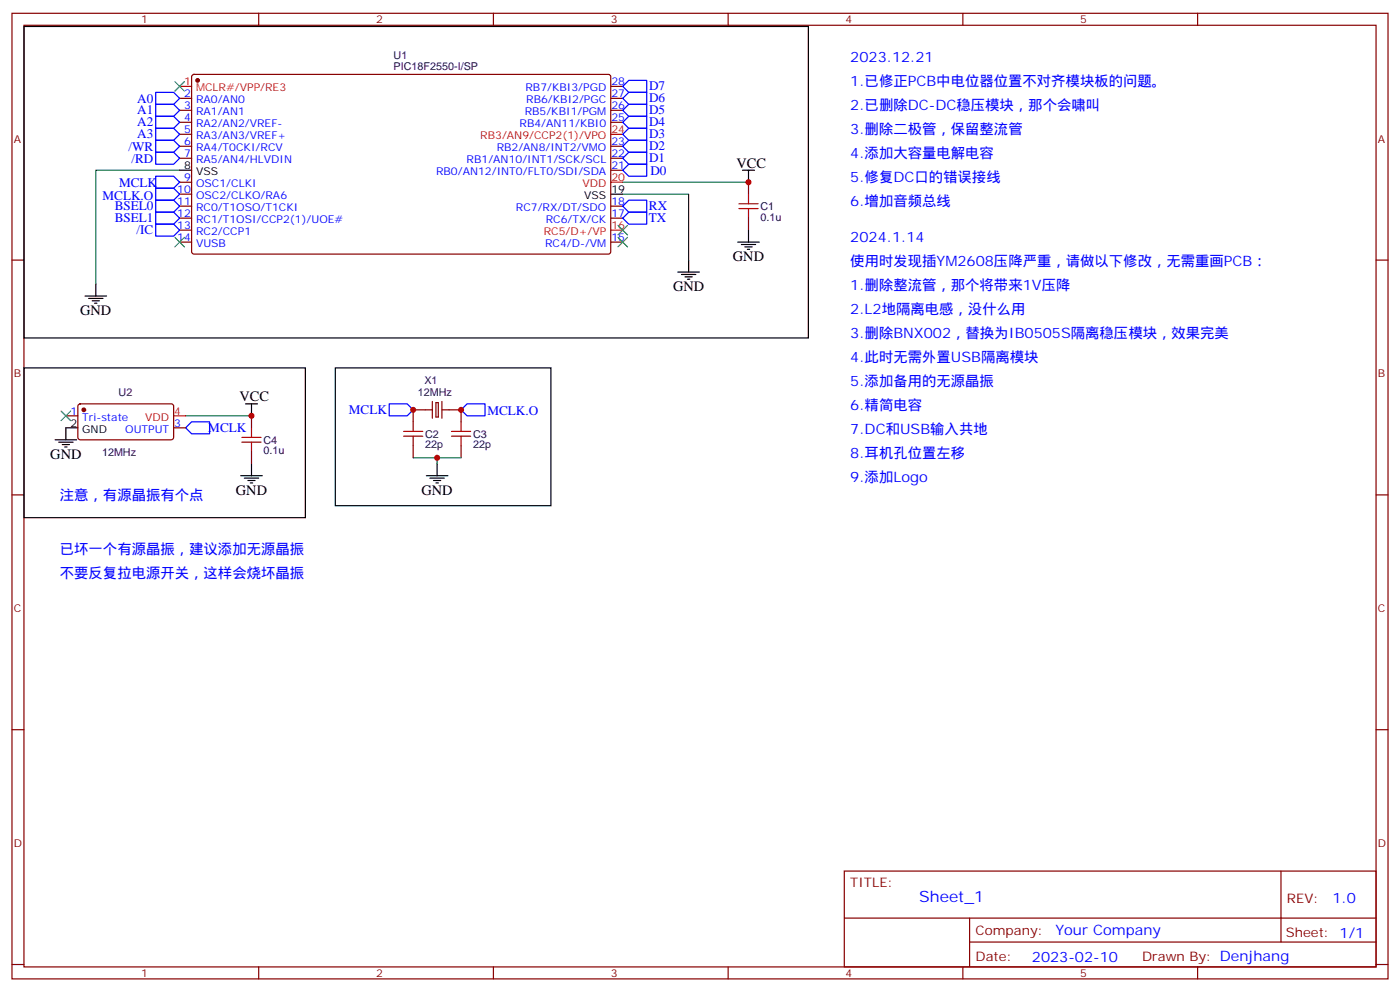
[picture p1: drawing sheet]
<svg xmlns="http://www.w3.org/2000/svg" width="412mm" height="292mm" viewBox="0 0 412 292" stroke-linecap="round" stroke-linejoin="round" font-family="sans-serif">
<g fill="none" stroke="#870000" stroke-width=".35">
<path d="M3.5 3.9h405.4v284.4h-405.4zM7.1 7.4h398.2v277.3h-398.2zM76.2 3.9v3.5M145.3 3.9v3.5M214.5 3.9v3.5M283.6 3.9v3.5M352.8 3.9v3.5M52.9 29h3.5M52.9 32.5h3.5M52.9 36h3.5M52.9 39.5h3.5M56.7 22.1l.4-.2 122.4 .1 .4 .6v51.8l-.7 .4h-122.3l-.5-.7v-51.5z"/>
<path d="M179.9 25.4h3.5M179.9 29h3.5M179.9 32.5h3.5M179.9 36h3.5M52.9 43.1h3.5M52.9 46.6h3.5M52.9 57.2h3.5M52.9 53.7h3.5M179.9 43.1h3.5M179.9 46.6h3.5M179.9 50.1h3.5M220.5 53.7v3.5"/>
<path d="M3.5 76.6h3.6M52.9 60.7h3.5M52.9 64.2h3.5M52.9 71.3h3.5M52.9 67.8h3.5M179.9 60.7h3.5M179.9 64.2h3.5M179.9 71.3h3.5M220.5 64.2v3.6M405.3 76.6h3.6M23.2 119.1l.4-.2 27.1 .1 .5 .6-.1 9.5-.7 .4-27-.1-.5-.6v-9.2zM127.4 118.2v5"/>
<path d="M128.4 118.6h.7v4.2h-.7zM130.2 118.2v5M19.4 122.4h3.5M51.2 126h3.5M74.1 122.4v3.6M74.1 133v3.6M121.7 131.3v3.5M127.4 120.7h-5.7v3.5M130.2 120.7h5.6v3.5M135.8 131.3v3.5M3.5 145.7h3.6M405.3 145.7h3.6"/>
<path d="M3.5 214.9h3.6M405.3 214.9h3.6M248.7 256.5h156.6v28.2h-156.6zM377.3 256.5v20.9M248.7 270.4h156.5M285.6 277.4h119.6M285.6 270.4v14.1M3.5 284h3.6M76.2 284.7v3.6M145.3 284.7v3.6M214.5 284.7v3.6M283.6 284.7v3.6"/>
<path d="M352.8 284.7v3.6M405.3 284h3.6"/>
</g>
<path d="M52.9 25.4h3.5M179.9 39.5h3.5M179.9 53.7h3.5M179.9 67.8h3.5M51.2 122.4h3.5" fill="none" stroke="#f00" stroke-width=".35"/>
<g fill="none" stroke="#000" stroke-width=".35">
<path d="M7.1 7.8h231v91.7h-231zM52.9 50.1h3.5M179.9 57.2h3.5M218.7 50.1h3.5M220.5 50.1v3.6M202.8 76.6v3.5M217.3 71.3h6.4M218.4 72h4.2M219.4 72.7h2.1M220.1 73.4h.7M220.5 67.8v3.5M25 87.2h6.4"/>
<path d="M26.1 87.9h4.2M27.2 88.6h2.1M27.9 89.3h.7M28.2 83.6v3.6M199.7 80.1h6.3M200.7 80.8h4.3M201.8 81.5h2.1M202.5 82.2h.7M7.1 108.3h82.9v44.1h-82.9zM72.3 118.9h3.5M74.1 118.9v3.5M98.8 108.3h63.5v40.6h-63.5z"/>
<path d="M16.2 129.5h6.4M17.3 130.2h4.2M18.3 130.9h2.2M19 131.6h.8M22.9 126h-3.5v3.5M74.1 136.6v3.5M128.8 136.6v3.5M70.9 140.1h6.4M72 140.8h4.2M73 141.5h2.1M73.7 142.2h.7M125.6 140.1h6.3"/>
<path d="M126.6 140.8h4.3M127.7 141.5h2.1M128.4 142.2h.7"/>
</g>
<g fill="#870000" stroke="#870000" stroke-width=".35">
<circle cx="58.2" cy="23.7" r=".53"/>
<circle cx="24.7" cy="120.7" r=".53"/>
</g>
<path d="M51.5 24l2.8 2.8M54.3 24l-2.8 2.8M51.5 69.9l2.8 2.8M54.3 69.9l-2.8 2.8M182 69.9l2.9 2.8M182 66.4l2.9 2.8M184.9 69.9l-2.9 2.8M184.9 66.4l-2.9 2.8M18 121l2.8 2.9M20.8 121l-2.8 2.9" fill="none" stroke="#3c3" stroke-width=".35"/>
<g fill="none" stroke="#00f" stroke-width=".35">
<path d="M45.9 27.2h5.3l1.7 1.8-1.7 1.7h-5.3zM45.9 30.7h5.3l1.7 1.8-1.7 1.8h-5.3zM45.9 34.3h5.3l1.7 1.7-1.7 1.8h-5.3zM45.9 37.8h5.3l1.7 1.7-1.7 1.8h-5.3zM183.4 32.5l1.8-1.8h5.3v3.6h-5.3zM183.4 29l1.8-1.8h5.3v3.5h-5.3zM183.4 25.4l1.8-1.7h5.3v3.5h-5.3zM185.2 37.8h5.3v3.5h-5.3l-1.8-1.8zM185.2 34.3h5.3v3.5h-5.3l-1.8-1.8zM45.9 41.3h5.3l1.7 1.8-1.7 1.7h-5.3zM45.9 44.8h5.3l1.7 1.8-1.7 1.8h-5.3zM45.9 58.9h5.3l1.7 1.8-1.7 1.8h-5.3z"/>
<path d="M45.9 51.9h5.3l1.7 1.8-1.7 1.7h-5.3zM45.9 55.4h5.3l1.7 1.8-1.7 1.7h-5.3zM185.2 48.4h5.3v3.5h-5.3l-1.8-1.8zM185.2 44.8h5.3v3.6h-5.3l-1.8-1.8zM185.2 41.3h5.3v3.5h-5.3l-1.8-1.7zM45.9 62.5h5.3l1.7 1.7-1.7 1.8h-5.3zM45.9 66h5.3l1.7 1.8-1.7 1.7h-5.3zM183.4 60.7l1.8-1.8h5.3v3.6h-5.3zM185.2 62.5h5.3v3.5h-5.3l-1.8-1.8zM114.7 118.9h5.2l1.8 1.8-1.8 1.7h-5.2zM54.7 126l1.7-1.8h5.3v3.5h-5.3zM135.8 120.7l1.8-1.8h5.3v3.5h-5.3z"/>
</g>
<path d="M52.9 50.1h-24.7v33.5M183.4 57.2h19.4v19.4M183.4 53.7h37.1M54.7 122.4h19.4M121.7 134.8h7.1v1.8M128.8 134.8h7" fill="none" stroke="#008700" stroke-width=".35"/>
<g fill="none" stroke="#a10000" stroke-width=".35">
<path d="M220.5 57.2v2.8M217.7 60h5.6M217.7 61.4h5.6M220.5 61.4v2.8M71.3 128.8h5.6M71.3 130.2h5.6M74.1 126v2.8M74.1 130.2v2.8M118.9 128.4h5.6M118.9 127h5.6M121.7 124.2v2.8M121.7 128.4v2.9"/>
<path d="M133 128.4h5.6M133 127h5.6M135.8 124.2v2.8M135.8 128.4v2.9"/>
</g>
<g fill="#c00">
<circle cx="220.5" cy="53.7" r=".88"/>
<circle cx="74.1" cy="122.4" r=".88"/>
<circle cx="128.8" cy="134.8" r=".88"/>
<circle cx="121.7" cy="120.7" r=".88"/>
<circle cx="135.8" cy="120.7" r=".88"/>
</g>
<text font-size="4.6" fill="#00f" x="270.8" y="265.5">Sheet_1</text>
<g font-size="4.2" fill="#00f">
<text x="250.5" y="18.4">2023.12.21</text>
<text x="250.5" y="25.4">1.已修正PCB中电位器位置不对齐模块板的问题。</text>
<text x="250.5" y="32.5">2.已删除DC-DC稳压模块，那个会啸叫</text>
<text x="250.5" y="39.5">3.删除二极管，保留整流管</text>
<text x="250.5" y="46.6">4.添加大容量电解电容</text>
<text x="250.5" y="53.7">5.修复DC口的错误接线</text>
<text x="250.5" y="60.7">6.增加音频总线</text>
<text x="250.5" y="71.3">2024.1.14</text>
<text x="250.5" y="78.4">使用时发现插YM2608压降严重，请做以下修改，无需重画PCB：</text>
<text x="250.5" y="85.4">1.删除整流管，那个将带来1V压降</text>
<text x="250.5" y="92.5">2.L2地隔离电感，没什么用</text>
<text x="250.5" y="99.5">3.删除BNX002，替换为IB0505S隔离稳压模块，效果完美</text>
<text x="250.5" y="106.6">4.此时无需外置USB隔离模块</text>
<text x="250.5" y="113.6">5.添加备用的无源晶振</text>
<text x="250.5" y="120.7">6.精简电容</text>
<text x="250.5" y="127.7">7.DC和USB输入共地</text>
<text x="250.5" y="134.8">8.耳机孔位置左移</text>
<text x="250.5" y="141.9">9.添加Logo</text>
<text x="17.6" y="147.1">注意，有源晶振有个点</text>
<text x="17.6" y="163">已坏一个有源晶振，建议添加无源晶振</text>
<text x="17.6" y="170.1">不要反复拉电源开关，这样会烧坏晶振</text>
<text x="392.5" y="265.8">1.0</text>
<text x="310.9" y="275.3">Your Company</text>
<text x="304" y="283.1">2023-02-10</text>
</g>
<g font-size="4.2">
<text x="217" y="49.4">VCC</text>
<text x="215.9" y="76.9">GND</text>
<text x="198.3" y="85.8">GND</text>
<text x="23.6" y="92.8">GND</text>
<text x="70.6" y="118.2">VCC</text>
<text x="14.8" y="135.1">GND</text>
<text x="69.5" y="145.7">GND</text>
<text x="124.2" y="145.7">GND</text>
</g>
<g font-size="3.9" fill="#00f">
<text x="191.2" y="26.6">D7</text>
<text x="40.4" y="30.2">A0</text>
<text x="40.4" y="33.7">A1</text>
<text x="191.2" y="33.7">D5</text>
<text x="191.2" y="30.1">D6</text>
<text x="40.4" y="37.2">A2</text>
<text x="40.4" y="40.7">A3</text>
<text x="191.2" y="40.7">D3</text>
<text x="191.2" y="37.2">D4</text>
<text x="37.9" y="44.3">/WR</text>
<text x="38.7" y="47.9">/RD</text>
<text x="191.2" y="47.8">D1</text>
<text x="191.2" y="44.2">D2</text>
<text x="191.6" y="51.4">D0</text>
<text x="30.2" y="58.8">MCLK.O</text>
<text x="35.1" y="55">MCLK</text>
<text x="33.8" y="62">BSEL0</text>
<text x="33.8" y="65.5">BSEL1</text>
<text x="191.1" y="65.5">TX</text>
<text x="191.1" y="62">RX</text>
<text x="40.2" y="69">/IC</text>
<text x="102.8" y="121.9">MCLK</text>
<text x="143.6" y="122.3">MCLK.O</text>
<text x="61.4" y="127.3">MCLK</text>
</g>
<g font-size="3.9" fill="#800">
<text x="250.5" y="261.1">TITLE:</text>
<text x="379.1" y="265.8">REV:</text>
<text x="287.4" y="275.3">Company:</text>
<text x="378.7" y="275.9">Sheet: 1/1</text>
<text x="287.4" y="283">Date:</text>
<text x="336.4" y="283.1">Drawn By: Denjhang</text>
</g>
<g font-size="3.2" fill="#800">
<text x="41.6" y="6.9">1</text>
<text x="110.8" y="6.9">2</text>
<text x="179.9" y="6.9">3</text>
<text x="249.1" y="6.9">4</text>
<text x="318.2" y="6.9">5</text>
<text x="4.1" y="42">A</text>
<text x="405.9" y="42">A</text>
<text x="4.1" y="111.2">B</text>
<text x="405.9" y="111.2">B</text>
<text x="4.1" y="180.3">C</text>
<text x="405.9" y="180.3">C</text>
<text x="4.1" y="249.4">D</text>
<text x="405.9" y="249.4">D</text>
<text x="41.6" y="287.7">1</text>
<text x="110.8" y="287.7">2</text>
<text x="179.9" y="287.7">3</text>
<text x="249.1" y="287.7">4</text>
<text x="318.2" y="287.7">5</text>
</g>
<g font-size="3.2" fill="#000080">
<text x="116" y="17.4">U1</text>
<text x="116" y="20.7">PIC18F2550-I/SP</text>
<text x="224" y="65">0.1u</text>
<text x="224" y="61.8">C1</text>
<text x="125" y="113">X1</text>
<text x="34.9" y="116.5">U2</text>
<text x="123.1" y="116.5">12MHz</text>
<text x="77.6" y="130.6">C4</text>
<text x="125.2" y="128.9">C2</text>
<text x="139.3" y="128.9">C3</text>
<text x="30.1" y="134.2">12MHz</text>
<text x="77.6" y="133.8">0.1u</text>
<text x="125.2" y="132">22p</text>
<text x="139.3" y="132">22p</text>
</g>
<g font-size="3.2" fill="#00f">
<text x="54.3" y="28.6">2</text>
<text x="154.8" y="26.8">RB7/KBI3/PGD</text>
<text x="180.1" y="25.1">28</text>
<text x="180.1" y="28.6">27</text>
<text x="54.3" y="35.7">4</text>
<text x="54.3" y="32.1">3</text>
<text x="57.7" y="33.9">RA1/AN1</text>
<text x="57.7" y="30.4">RA0/AN0</text>
<text x="154.6" y="33.9">RB5/KBI1/PGM</text>
<text x="155" y="30.4">RB6/KBI2/PGC</text>
<text x="180.1" y="32.1">26</text>
<text x="180.1" y="35.7">25</text>
<text x="54.3" y="39.2">5</text>
<text x="57.7" y="41">RA3/AN3/VREF+</text>
<text x="57.7" y="37.4">RA2/AN2/VREF-</text>
<text x="153" y="37.4">RB4/AN11/KBI0</text>
<text x="54.3" y="46.2">7</text>
<text x="54.3" y="42.7">6</text>
<text x="57.7" y="44.5">RA4/T0CKI/RCV</text>
<text x="146.3" y="44.5">RB2/AN8/INT2/VMO</text>
<text x="180.1" y="42.7">23</text>
<text x="180.1" y="46.2">22</text>
<text x="54.3" y="53.3">9</text>
<text x="57.7" y="48">RA5/AN4/HLVDIN</text>
<text x="128.5" y="51.5">RB0/AN12/INT0/FLT0/SDI/SDA</text>
<text x="137.5" y="48">RB1/AN10/INT1/SCK/SCL</text>
<text x="180.1" y="49.8">21</text>
<text x="52.2" y="56.8">10</text>
<text x="57.7" y="58.6">OSC2/CLKO/RA6</text>
<text x="57.7" y="55.1">OSC1/CLKI</text>
<text x="52.2" y="63.9">12</text>
<text x="52.2" y="60.4">11</text>
<text x="57.7" y="65.7">RC1/T1OSI/CCP2(1)/UOE#</text>
<text x="57.7" y="62.1">RC0/T1OSO/T1CKI</text>
<text x="152" y="62.1">RC7/RX/DT/SDO</text>
<text x="160.7" y="65.7">RC6/TX/CK</text>
<text x="180.1" y="60.4">18</text>
<text x="180.1" y="63.9">17</text>
<text x="52.2" y="70.9">14</text>
<text x="52.2" y="67.4">13</text>
<text x="57.7" y="69.2">RC2/CCP1</text>
<text x="180.1" y="70.9">15</text>
<text x="57.7" y="72.7">VUSB</text>
<text x="160.6" y="72.7">RC4/D-/VM</text>
<text x="20.7" y="122.1">1</text>
<text x="24.2" y="123.9">Tri-state</text>
<text x="51.3" y="125.6">3</text>
<text x="36.9" y="127.4">OUTPUT</text>
</g>
<g font-size="3.2" fill="#f00">
<text x="54.3" y="25.1">1</text>
<text x="57.7" y="26.8">MCLR#/VPP/RE3</text>
<text x="141.5" y="41">RB3/AN9/CCP2(1)/VPO</text>
<text x="180.1" y="39.2">24</text>
<text x="180.1" y="53.3">20</text>
<text x="171.6" y="55.1">VDD</text>
<text x="160.2" y="69.2">RC5/D+/VP</text>
<text x="180.1" y="67.4">16</text>
<text x="42.8" y="123.9">VDD</text>
<text x="51.3" y="122.1">4</text>
</g>
<g font-size="3.2">
<text x="54.3" y="49.8">8</text>
<text x="57.7" y="51.5">VSS</text>
<text x="172.1" y="58.6">VSS</text>
<text x="180.1" y="56.8">19</text>
<text x="20.7" y="125.6">2</text>
<text x="24.2" y="127.4">GND</text>
</g>
</svg>
